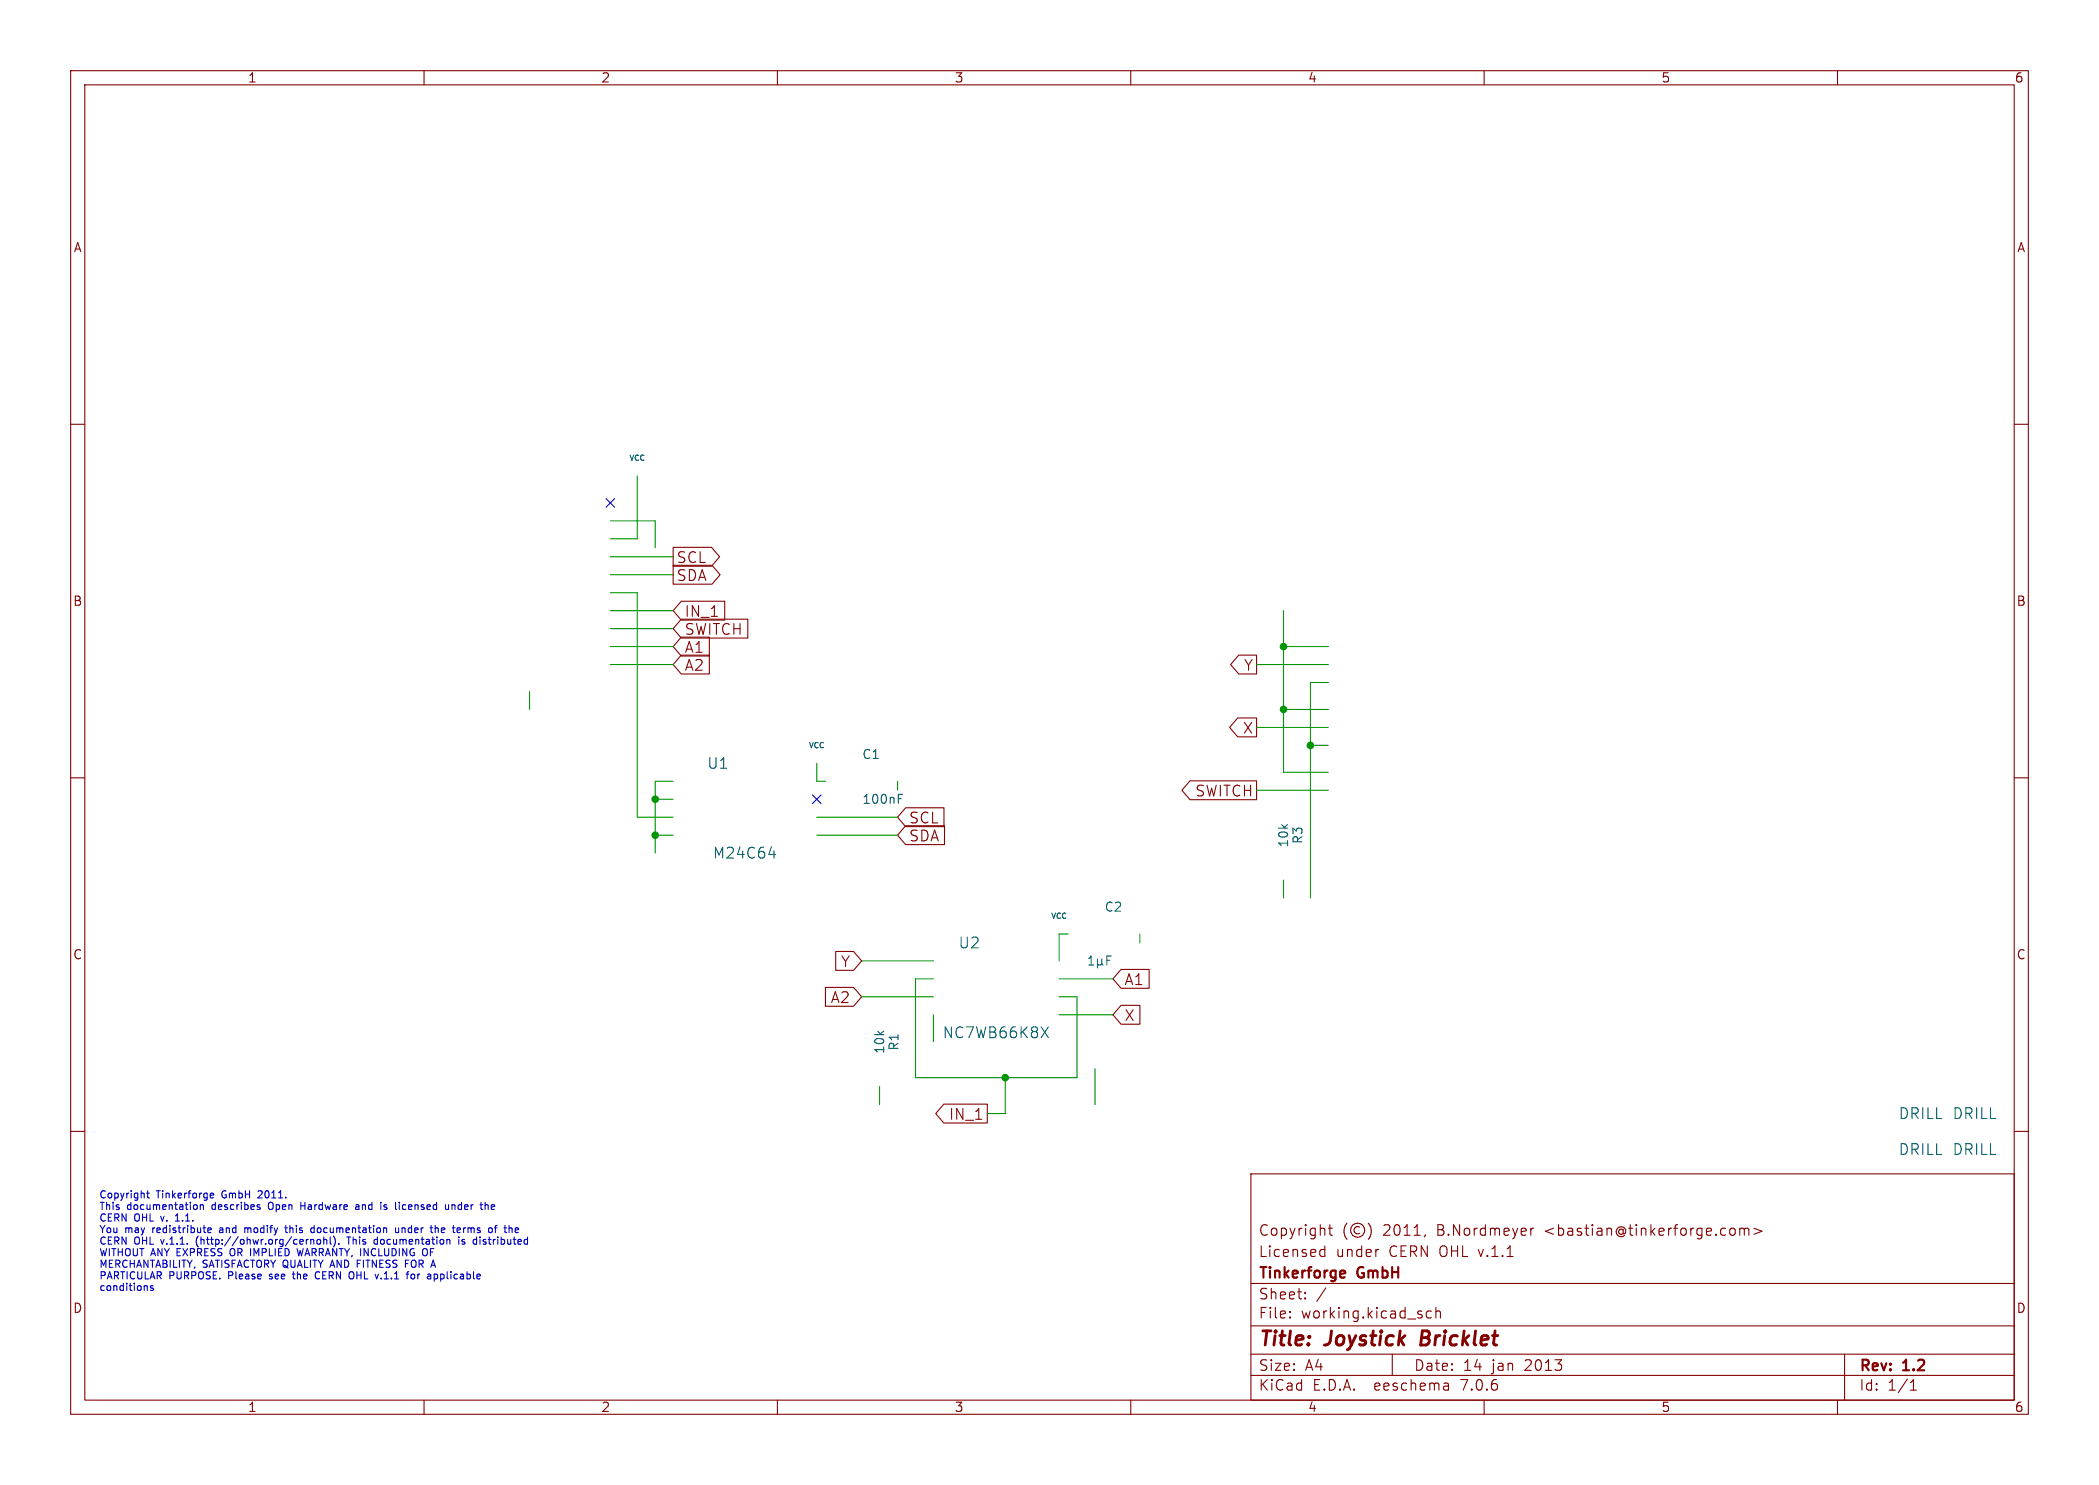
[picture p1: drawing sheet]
<svg xmlns="http://www.w3.org/2000/svg" width="297mm" height="210mm" viewBox="0 0 297 210" stroke-linecap="round" stroke-linejoin="round" font-family="sans-serif">
<g fill="none" stroke="#840000" stroke-width=".15">
<path d="M10 10h277v190h-277zM12 12h273v186h-273zM60 10v2M110 10v2M160 10v2M210 10v2M260 10v2M10 60h2M285 60h2M95.2 77.4h5.5l1.1 1.3-1.1 1.4h-5.5zM95.2 79.9h5.6l1.1 1.4-1.1 1.3h-5.6zM96.4 85h6.1v2.7h-6.1l-1.2-1.3z"/>
<path d="M96.4 87.6h9.4v2.6h-9.4l-1.2-1.3zM96.4 92.6h4v2.7h-4l-1.2-1.3zM96.4 90.1h4v2.7h-4l-1.2-1.4zM175.3 92.6h2.5v2.7h-2.5l-1.2-1.3zM10 110h2M128.1 114.2h5.5v2.7h-5.5l-1.1-1.3zM128.1 116.8h5.5v2.6h-5.5l-1.1-1.3zM168.4 110.4h9.4v2.7h-9.4l-1.2-1.3zM175.1 101.5h2.7v2.7h-2.7l-1.1-1.3zM285 110h2M116.8 139.6h4l1.1 1.4-1.1 1.3h-4zM118.3 134.6h2.5l1.1 1.3-1.1 1.3h-2.5z"/>
<path d="M158.6 137.1h4v2.7h-4l-1.1-1.4zM10 160h2M133.5 156.1h6.2v2.7h-6.2l-1.1-1.3zM158.6 142.2h2.7v2.6h-2.7l-1.1-1.3zM285 160h2M177 166h108v32h-108zM186.9 177.6l.1 .1 .5-.1M186.9 176.8l.1-.1 .5 .1M187.5 176.2v1.5M188 173.7h.5M188.2 173.2v1.3v.1l.3 .1M190.6 173a1.72 1.72 0 0 0 0 2.3"/>
<path d="M192.4 173.6a.52 .52 0 0 0-.8 .4 .52 .52 0 0 0 .8 .4M193.6 173a1.72 1.72 0 0 1 0 2.3M195 176.7h.1M201.7 174.6l-.2 .3M216.6 173.7v1M217 173.7l-.3 .1-.1 .2M245 173.7a.41 .41 0 0 1 .5 .3v.4a.41 .41 0 0 1-.5 .3M246.2 173.8a.37 .37 0 0 1 .6 .1M246.2 173.7v1M246.8 173.9l.2-.2 .4 .1 .1 .9M246.8 173.9v.8M248.2 173.7l1.1 .4-1.1 .5"/>
<path d="M60 198v2M110 198v2M160 198v2M177 194.5h108M177 191.5h108M177 187.5h108M177 181.5h108M182.5 186.3h.1l-.1 .1M182.5 186.3v.1M182.5 185.5v.1M182.5 185.5h.1l-.1 .1M184.7 183.6v.1"/>
<path d="M184.7 183.6h-.1l.1 .1M184.7 182.8v.1M184.7 182.8h-.1l.1 .1M187.6 182.1l-1.3 2M197 191.5v3M202.5 185.5l-.4-.1-.3 .3v.4l.2 .2 .1 .1 .4-.1M203.2 185.5a.37 .37 0 0 1 .6 .1v.8M203.2 184.9v1.5M204.9 195.7l.1 .9M205 196.5l-.2 .1M205 196h-.2M210 198v2"/>
<path d="M260 198v2M261 191.5v6.5M270.3 196.6h.9M270.3 195.5l.4-.4v1.5"/>
<circle cx="192.1" cy="174" r="1"/>
</g>
<path d="M201.3 188.2l-.3 2h.8" fill="none" stroke="#840000" stroke-width=".4"/>
<path d="M190.1 179.7l.2 .1v.2l-.7 .2M190.3 180.6l-.2 .1" fill="none" stroke="#840000" stroke-width=".3"/>
<g fill="none" stroke="#0000c2" stroke-width=".15">
<path d="M20.7 168.7h.4M20.9 168.4v.9l.2 .1M24.8 172.7h.6M25 171.8l-.2 .2M27.6 170.4h.2l.1 .2v.4h-.3M27.8 175.2v.7M28.3 170.5l.2-.1h.2l.1 .6M28.3 170.4v.6M29.4 174l.5-.1-.1-.2-.2-.1-.2 .2 .1 .5h.3M29.7 168.9l.2-.2h.2l.1 .2v.1l-.5 .1M29.7 169.3l.2 .1h.3M31.1 174v.3"/>
<path d="M32.6 176.7v.7M34.6 173.6v.7M34.9 173.6l-.3 .1M36.6 168.4l-.1 .1M36.7 170.7l.1 .2-.1 .1M36.7 170.4h.1M37.1 168.8l-.6 .6h.6M38 170.2v.7M40.3 173.6h.4M40.4 173.3v.9l.3 .1M41.5 179.8v.9l.2 .2M42 176.6l.3 1 .2-.7 .2 .7"/>
<path d="M42.6 170v1M42.6 170.5h.5M44 174.1l.2 .2h.3M44 175.3v.7M44 175.4l.1-.1h.3v.7M44.5 173.7l-.3-.1-.2 .2M44.5 173.3v1M44.8 179.9a.5 .5 0 0 0-.2 .6 .5 .5 0 0 0 .6 .3M44.9 175.4l.1-.1 .3 .1 .1 .4-.1 .1-.3 .1-.1-.1zM45.8 175.4l.2-.1h.2v.7M45.8 174.9v1.1M46.7 174.9v.9l.2 .2"/>
<path d="M47.2 174.8a1.19 1.19 0 0 1 0 1.5M47.9 175.9v.1M49.3 174.9v1.1M49.9 179.9a.72 .72 0 0 1 0 .9M50.4 170.4h.3l.1 .6M50.5 178.7h.4M50.8 170.6l-.3 .1-.2 .1 .2 .2h.3M53 175.9l.1 .1 .3-.1M53.4 175.3h-.3l-.1 .1M53.4 174.9v1.1M54.3 171h.4M54.7 170.4h-.2l-.2 .1 .1 .2 .3 .1"/>
<path d="M56 173.6v.7h.3l.1-.1M56.4 173.6v.7M56.5 170v.1M56.9 173.6v.7M57 170.4l-.1 .2 .1 .4M57 173.6l-.1 .1M57.4 178.7h.3M60.3 176.6a.72 .72 0 0 1 0 .9M61.6 173.7l.1-.1 .3 .1v.6M61.6 173.3v1M63 170.4l.1 .6h.2h.2M63.5 170.4v.6"/>
<path d="M63.5 175.3l.2 .1v.6M64 170.4v.6M64.3 170.4h-.2l-.1 .1M64.9 174.9v.1M64.9 175.3v.7M65 173.6l.2 .3-.5 .1M65.1 174.3h-.1M65.4 175.9h.3M65.6 173.6v.7M65.6 173.7v.1M65.7 175.3h-.2l-.1 .1v.2l.3 .1M67.9 174.9v.1"/>
<path d="M67.9 175.3v.7M68.8 170.4l.3 .1v.5M69.6 170.4v.6M70 173.6h.3M70 170.6l-.5 .1M70.3 173.3l-.2 .1v.9M72.9 174.3h.4M72.9 173.7l.3-.1 .2 .3-.5 .1M20.7 181.8l.1 .2v.5M21.7 181.9l-.3-.1-.1 .2v.1l.4 .1v.2h-.4M38.1 180.8l.1 .1M38.2 180.2v.3"/>
<path d="M41.4 180.2h.3M58.2 180.2h.3l.2 .2v.3l-.2 .2-.3-.1-.1-.1zM61.4 180.2h.3l.2 .2-.1 .4h-.4"/>
</g>
<g fill="none" stroke="#009600" stroke-width=".15">
<path d="M86.4 73.7h6.3v3.8M86.4 78.7h8.8M90.2 67.3v8.9h-3.8M74.9 97.8v2.5M86.4 83.8h3.8v31.8h5M86.4 81.3h8.8M86.4 91.4h8.8M86.4 88.9h8.8M86.4 94h8.8M86.4 86.4h8.8M177.8 94h10.2M181.6 91.4h6.4"/>
<path d="M181.6 86.4v22.8h6.4M188 96.5h-2.6v30.5M92.7 118.1h2.5M92.7 113h2.5M95.2 110.5h-2.5v10.2M115.6 108v2.5h1.2M115.6 115.6h11.4M115.6 118.1h11.4M127 110.5v1.3M177.8 102.9h10.2M177.8 111.8h10.2M181.6 100.3h6.4"/>
<path d="M185.4 105.4h2.6M121.9 135.9h10.2M132.1 138.4h-2.6v14h22.9v-11.4h-2.5M149.9 138.4h7.6M151.1 132.1h-1.2v3.8M161.3 132.1v1.3M181.6 124.5v2.5M121.9 141h10.2M124.5 153.7v2.5M132.1 143.5v3.8M142.2 152.4v5.1h-2.5M149.9 143.5h7.6"/>
<path d="M154.9 151.1v5.1"/>
</g>
<path d="M85.8 70.5l1.2 1.2M87 70.5l-1.2 1.2M115 112.4l1.2 1.2M116.2 112.4l-1.2 1.2" fill="none" stroke="#000084" stroke-width=".15"/>
<g fill="none" stroke="#006464" stroke-width=".15">
<path d="M127.1 112.9h.4M127.1 112.3h.6M108.8 120.8h.9M109.5 120.3v1M154 136.5h.7M154 135.6l.4-.4v1.3M155.3 136.3l.2 .2h.2l.2-.2M155.3 135.6v1.3M155.9 136.3l.2 .2M155.9 135.6v.7M156.6 135.8h.4M157.2 135.2h-.6v1.3"/>
<path d="M147.3 145.2l1 1.5M148.3 145.2l-1 1.5"/>
</g>
<g fill="#009600" stroke="#009600" stroke-width=".15">
<circle cx="185.4" cy="105.4" r=".46"/>
<circle cx="181.6" cy="91.4" r=".46"/>
<circle cx="181.6" cy="100.3" r=".46"/>
<circle cx="92.7" cy="118.1" r=".46"/>
<circle cx="92.7" cy="113" r=".46"/>
<circle cx="142.2" cy="152.4" r=".46"/>
</g>
<g font-size="2.8" fill="#840000">
<text x="178" y="190.9">Title:</text>
<text x="187.7" y="190.9">Joystick</text>
<text x="201.9" y="190.9">Bricklet</text>
</g>
<g font-size="2.1" fill="#840000">
<text x="95.6" y="79.8">SCL</text>
<text x="95.6" y="82.4">SDA</text>
<text x="96.8" y="87.5">IN_1</text>
<text x="96.8" y="90">SWITCH</text>
<text x="96.8" y="95.1">A2</text>
<text x="96.8" y="92.5">A1</text>
<text x="176" y="95.1">Y</text>
<text x="175.8" y="104">X</text>
<text x="169.1" y="112.9">SWITCH</text>
<text x="128.5" y="116.7">SCL</text>
<text x="128.5" y="119.2">SDA</text>
<text x="118.9" y="137">Y</text>
<text x="117.5" y="142.1">A2</text>
<text x="159" y="139.5">A1</text>
<text x="159" y="144.6">X</text>
<text x="134.2" y="158.6">IN_1</text>
<text x="178" y="178">Licensed</text>
<text x="178" y="175">Copyright</text>
<text x="189" y="178">under</text>
<text x="195.7" y="175">2011,</text>
<text x="196.6" y="178">CERN OHL v.1.1</text>
<text x="203.5" y="175">B.Nordmeyer</text>
<text x="218.8" y="175">&lt;bastian@tinkerforge.com&gt;</text>
<text x="178" y="184">Sheet:</text>
<text x="178" y="181.2">Tinkerforge</text>
<text x="192.2" y="181.2">GmbH</text>
<text x="178" y="186.7">File:</text>
<text x="184.1" y="186.7">working.kicad_sch</text>
<text x="178" y="196.9">KiCad</text>
<text x="178" y="194.1">Size:</text>
<text x="184.7" y="194.1">A4</text>
<text x="185.7" y="196.9">E.D.A.</text>
<text x="194.6" y="196.9">eeschema</text>
<text x="200" y="194.1">Date:</text>
<text x="207" y="196.9">7.0.6</text>
<text x="207" y="194.1">14</text>
<text x="211.2" y="194.1">jan</text>
<text x="215.9" y="194.1">2013</text>
<text x="263" y="194.3">Rev:</text>
<text x="263" y="196.9">Id:</text>
<text x="267.1" y="196.9">1/1</text>
<text x="269.4" y="194.3">1.2</text>
</g>
<g font-size="2.1" fill="#006464">
<text x="100" y="108.9">U1</text>
<text x="100.8" y="121.6">M24C64</text>
<text x="135.6" y="134.3">U2</text>
<text x="133.3" y="147">NC7WB66K8X</text>
<text x="268.6" y="158.5">DRILL</text>
<text x="276.2" y="158.5">DRILL</text>
<text x="268.6" y="163.6">DRILL</text>
<text x="276.2" y="163.6">DRILL</text>
</g>
<g font-size="1.8" fill="#840000">
<text x="35" y="11.9">1</text>
<text x="85" y="11.9">2</text>
<text x="135" y="11.9">3</text>
<text x="185" y="11.9">4</text>
<text x="235" y="11.9">5</text>
<text x="285" y="11.9">6</text>
<text x="10.3" y="35.9">A</text>
<text x="285.3" y="35.9">A</text>
<text x="10.3" y="85.9">B</text>
<text x="285.3" y="85.9">B</text>
<text x="10.3" y="135.9">C</text>
<text x="285.3" y="135.9">C</text>
<text x="10.3" y="185.9">D</text>
<text x="285.3" y="185.9">D</text>
<text x="35" y="199.9">1</text>
<text x="85" y="199.9">2</text>
<text x="135" y="199.9">3</text>
<text x="185" y="199.9">4</text>
<text x="235" y="199.9">5</text>
<text x="285" y="199.9">6</text>
</g>
<g font-size="1.8" fill="#006464">
<text x="121.9" y="107.5">C1</text>
<text x="121.9" y="113.9">100nF</text>
<text x="182.5" y="119.9" transform="rotate(-90 182.5 119.9)">10k</text>
<text x="184.5" y="119.5" transform="rotate(-90 184.5 119.5)">R3</text>
<text x="156.2" y="129.1">C2</text>
<text x="125.3" y="149.1" transform="rotate(-90 125.3 149.1)">10k</text>
<text x="127.4" y="148.7" transform="rotate(-90 127.4 148.7)">R1</text>
</g>
<g font-size="1.4" fill="#0000c2">
<text x="14" y="169.5">Copyright</text>
<text x="14" y="171.2">This</text>
<text x="14" y="172.8">CERN</text>
<text x="18" y="171.2">documentation</text>
<text x="19" y="172.8">OHL</text>
<text x="22.2" y="169.5">Tinkerforge</text>
<text x="23" y="172.8">v.</text>
<text x="25.3" y="172.8">1.1.</text>
<text x="30.2" y="171.2">describes</text>
<text x="31.6" y="169.5">GmbH</text>
<text x="37" y="169.5">2011.</text>
<text x="38.4" y="171.2">Open</text>
<text x="43.2" y="171.2">Hardware</text>
<text x="51.3" y="171.2">and</text>
<text x="55.1" y="171.2">is</text>
<text x="57.4" y="171.2">licensed</text>
<text x="64.7" y="171.2">under</text>
<text x="70" y="171.2">the</text>
<text x="14" y="174.5">You</text>
<text x="14" y="176.1">CERN</text>
<text x="14" y="177.7">WITHOUT ANY EXPRESS</text>
<text x="14" y="179.4">MERCHANTABILITY,</text>
<text x="17.7" y="174.5">may</text>
<text x="19" y="176.1">OHL</text>
<text x="21.8" y="174.5">redistribute</text>
<text x="23" y="176.1">v.1.1.</text>
<text x="28.2" y="176.1">(http://ohwr.org/cernohl).</text>
<text x="28.7" y="179.4">SATISFACTORY QUALITY AND</text>
<text x="31.5" y="174.5">and</text>
<text x="33" y="177.7">OR IMPLIED</text>
<text x="35.3" y="174.5">modify</text>
<text x="41.4" y="174.5">this</text>
<text x="43.1" y="177.7">WARRANTY, INCLUDING</text>
<text x="45.2" y="174.5">documentation</text>
<text x="49.9" y="176.1">This</text>
<text x="51.2" y="179.4">FITNESS</text>
<text x="53.9" y="176.1">documentation</text>
<text x="57.4" y="174.5">under</text>
<text x="58.3" y="179.4">FOR</text>
<text x="61.3" y="177.7">OF</text>
<text x="62.7" y="174.5">the</text>
<text x="66.1" y="174.5">terms</text>
<text x="66.1" y="176.1">is</text>
<text x="68.4" y="176.1">distributed</text>
<text x="71.4" y="174.5">of</text>
<text x="14" y="181">PARTICULAR</text>
<text x="14" y="182.6">conditions</text>
<text x="23.9" y="181">PURPOSE.</text>
<text x="32.5" y="181">Please</text>
<text x="38.6" y="181">see</text>
<text x="42.2" y="181">the</text>
<text x="45.6" y="181">CERN</text>
<text x="50.6" y="181">OHL</text>
<text x="54.6" y="181">v.1.1</text>
<text x="59.3" y="181">for</text>
<text x="62.5" y="181">applicable</text>
</g>
<g font-size="1.1" fill="#006464">
<text x="88.9" y="65.4">VCC</text>
<text x="114.3" y="106">VCC</text>
<text x="148.6" y="130.1">VCC</text>
</g>
</svg>
